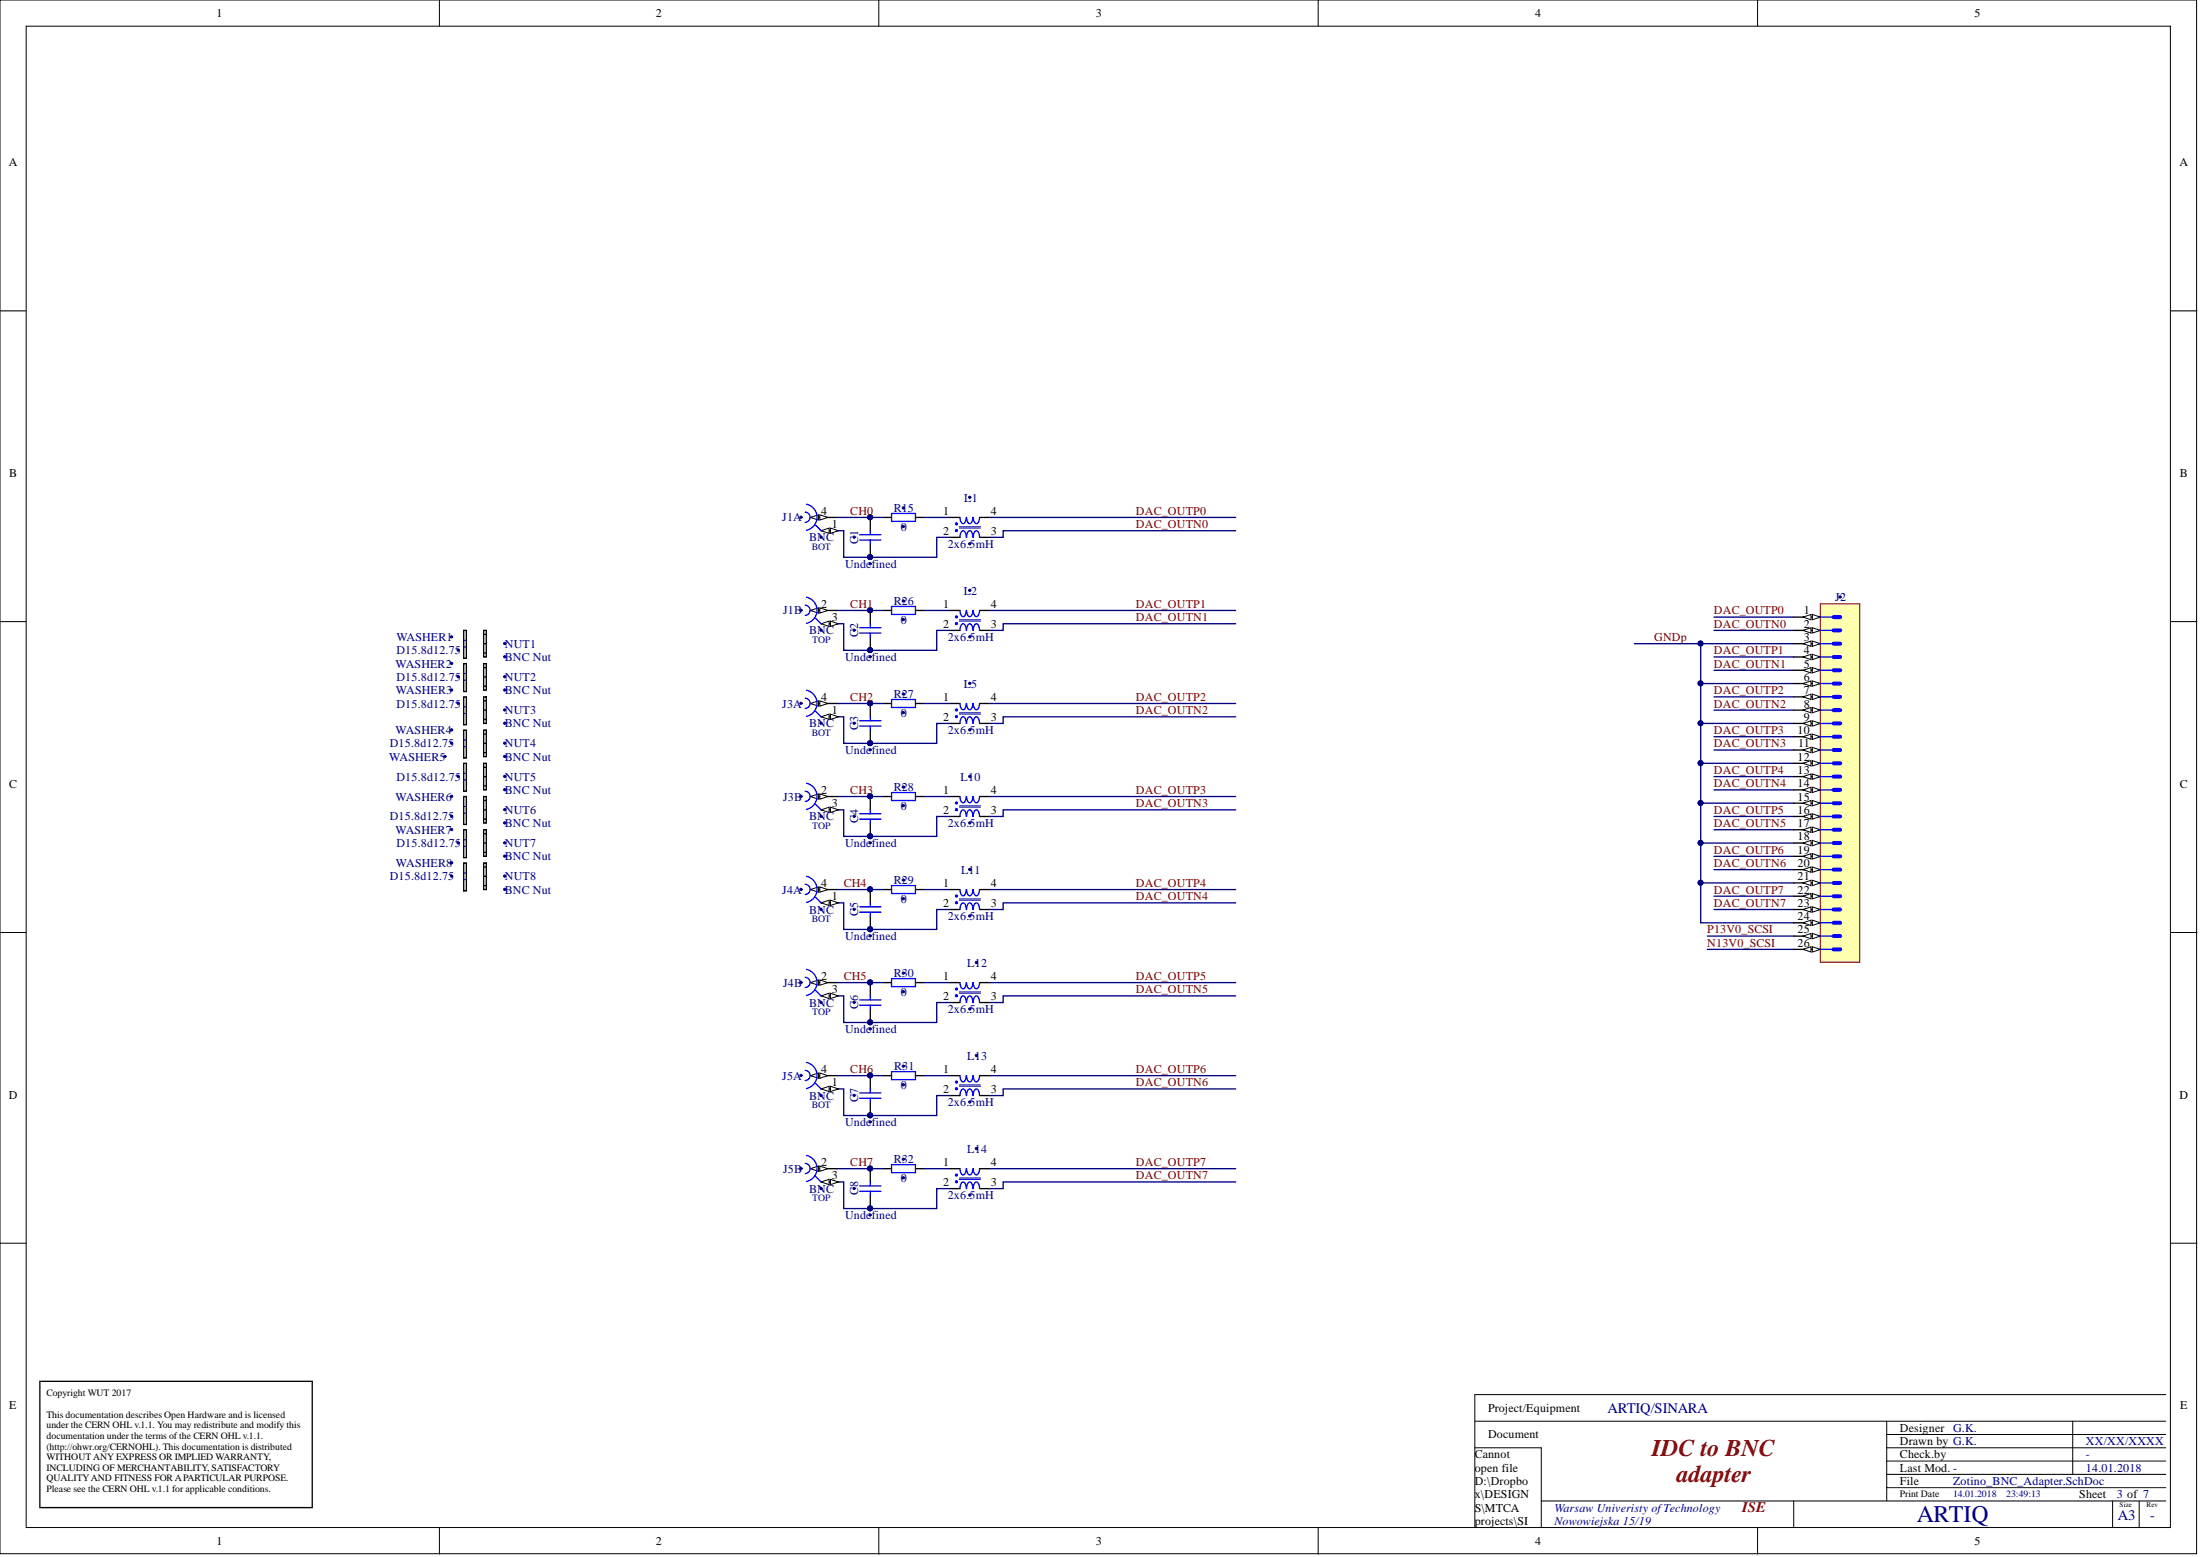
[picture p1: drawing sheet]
# Altium project Zotino_BNC_Adapter.PrjPCB
1 sheet, 45 parts. Net scope: global (net labels, ports and power ports of the same name join across sheets).
Board file: Zotino_BNC_Adapter.PCBDOC

## Sheet Zotino_BNC_Adapter.SchDoc: IDC to BNC
size 420 x 297 mm; Author: G.K.; CompanyName: WUT; DrawnBy: G.K.; Organization: WUT ISE; Address1: Warsaw Univeristy of Technology; Address2: Nowowiejska 15/19; DocumentNumber: 3; Revision: -; SheetNumber: 3; SheetTotal: 7; EDA_Number: ARTIQ; Projet: ARTIQ/SINARA; ModifiedBy: -; CreateDate: XX/XX/XXXX; CheckedDate: -; Title2: adapter; DivGrp: ISE; Designer: G.K.

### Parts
C1  Undefined  [CAPC2012X135N]
C2  Undefined  [CAPC2012X135N]
C3  Undefined  [CAPC2012X135N]
C4  Undefined  [CAPC2012X135N]
C5  Undefined  [CAPC2012X135N]
C6  Undefined  [CAPC2012X135N]
C7  Undefined  [CAPC2012X135N]
C8  Undefined  [CAPC2012X135N]
J1  BNC  [RENHOTEC_RHT-610-0049]  (parts A,B of 2)
J2  Header 26  [3M_N2526-6003RB]  (value not drawn)
J3  BNC  [RENHOTEC_RHT-610-0049]  (parts A,B of 2)
J4  BNC  [RENHOTEC_RHT-610-0049]  (parts A,B of 2)
J5  BNC  [RENHOTEC_RHT-610-0049]  (parts A,B of 2)
L1  2x6.5mH  [IND_WURTH_WE-SL2]
L2  2x6.5mH  [IND_WURTH_WE-SL2]
L5  2x6.5mH  [IND_WURTH_WE-SL2]
L10  2x6.5mH  [IND_WURTH_WE-SL2]
L11  2x6.5mH  [IND_WURTH_WE-SL2]
L12  2x6.5mH  [IND_WURTH_WE-SL2]
L13  2x6.5mH  [IND_WURTH_WE-SL2]
L14  2x6.5mH  [IND_WURTH_WE-SL2]
NUT1  BNC Nut  [TE_1-329631-2]
NUT2  BNC Nut  [TE_1-329631-2]
NUT3  BNC Nut  [TE_1-329631-2]
NUT4  BNC Nut  [TE_1-329631-2]
NUT5  BNC Nut  [TE_1-329631-2]
NUT6  BNC Nut  [TE_1-329631-2]
NUT7  BNC Nut  [TE_1-329631-2]
NUT8  BNC Nut  [TE_1-329631-2]
R15  0  [RESC1608X55N]
R26  0  [RESC1608X55N]
R27  0  [RESC1608X55N]
R28  0  [RESC1608X55N]
R29  0  [RESC1608X55N]
R30  0  [RESC1608X55N]
R31  0  [RESC1608X55N]
R32  0  [RESC1608X55N]
WASHER1  D15.8d12.75  [TE_1-1634817-0]
WASHER2  D15.8d12.75  [TE_1-1634817-0]
WASHER3  D15.8d12.75  [TE_1-1634817-0]
WASHER4  D15.8d12.75  [TE_1-1634817-0]
WASHER5  D15.8d12.75  [TE_1-1634817-0]
WASHER6  D15.8d12.75  [TE_1-1634817-0]
WASHER7  D15.8d12.75  [TE_1-1634817-0]
WASHER8  D15.8d12.75  [TE_1-1634817-0]

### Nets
CH0: C1.2 J1.4 R15.1
CH1: C2.2 J1.2 R26.1
CH2: C3.2 J3.4 R27.1
CH3: C4.2 J3.2 R28.1
CH4: C5.2 J4.4 R29.1
CH5: C6.2 J4.2 R30.1
CH6: C7.2 J5.4 R31.1
CH7: C8.2 J5.2 R32.1
DAC_OUTN0: J2.2 L1.3
DAC_OUTN1: J2.5 L2.3
DAC_OUTN2: J2.8 L5.3
DAC_OUTN3: J2.11 L10.3
DAC_OUTN4: J2.14 L11.3
DAC_OUTN5: J2.17 L12.3
DAC_OUTN6: J2.20 L13.3
DAC_OUTN7: J2.23 L14.3
DAC_OUTP0: J2.1 L1.4
DAC_OUTP1: J2.4 L2.4
DAC_OUTP2: J2.7 L5.4
DAC_OUTP3: J2.10 L10.4
DAC_OUTP4: J2.13 L11.4
DAC_OUTP5: J2.16 L12.4
DAC_OUTP6: J2.19 L13.4
DAC_OUTP7: J2.22 L14.4
GNDp: J2.3 J2.6 J2.9 J2.12 J2.15 J2.18 J2.21 J2.24
N13V0_SCSI: J2.26
P13V0_SCSI: J2.25
NetC1_1: C1.1 J1.1 L1.2
NetC2_1: C2.1 J1.3 L2.2
NetC3_1: C3.1 J3.1 L5.2
NetC4_1: C4.1 J3.3 L10.2
NetC5_1: C5.1 J4.1 L11.2
NetC6_1: C6.1 J4.3 L12.2
NetC7_1: C7.1 J5.1 L13.2
NetC8_1: C8.1 J5.3 L14.2
NetL1_1: L1.1 R15.2
NetL2_1: L2.1 R26.2
NetL5_1: L5.1 R27.2
NetL10_1: L10.1 R28.2
NetL11_1: L11.1 R29.2
NetL12_1: L12.1 R30.2
NetL13_1: L13.1 R31.2
NetL14_1: L14.1 R32.2

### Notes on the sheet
- Copyright WUT 2017
  This documentation describes Open Hardware and is licensed under the CERN OHL v.1.1. You may redistribute and modify this documentation under the terms of the CERN OHL v.1.1. (http://ohwr.org/CERNOHL). This documentation is distributed WITHOUT ANY EXPRESS OR IMPLIED WARRANTY, INCLUDING OF MERCHANTABILITY, SATISFACTORY QUALITY AND FITNESS FOR A PARTICULAR PURPOSE. Please see the CERN OHL v.1.1 for applicable conditions.
